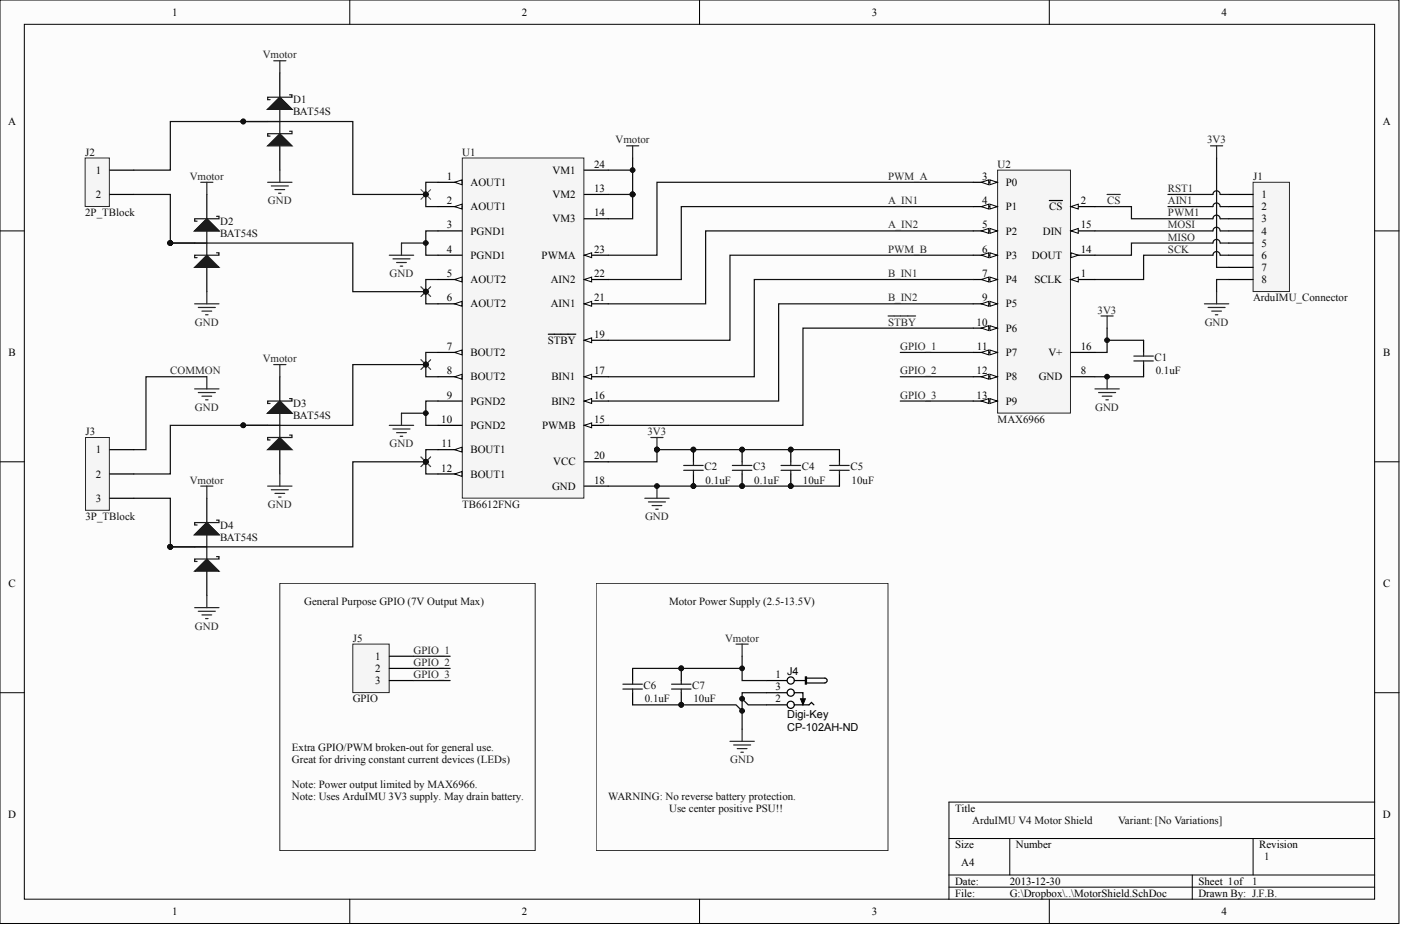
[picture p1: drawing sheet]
# Altium project MotorShield.PrjPCB
1 sheet, 18 parts. Net scope: global (net labels, ports and power ports of the same name join across sheets).
Board file: MotorShield.PcbDoc

## Sheet MotorShield.SchDoc: ArduIMU V4 Motor Shield
size A4; DrawnBy: J.F.B.; Revision: 1; SheetNumber: 1; SheetTotal: 1

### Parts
C1  value 0.1uF  [6-0805]  (hidden comment: Cap)
C2  value 0.1uF  [6-0805]  (hidden comment: Cap)
C3  value 0.1uF  [6-0805]  (hidden comment: Cap)
C4  value 10uF  [6-0805]  (hidden comment: Cap)
C5  value 10uF  [6-0805]  (hidden comment: Cap)
C6  value 0.1uF  [6-0805]  (hidden comment: Cap)
C7  value 10uF  [6-0805]  (hidden comment: Cap)
D1  BAT54S  [SOT23_M]
D2  BAT54S  [SOT23_M]
D3  BAT54S  [SOT23_M]
D4  BAT54S  [SOT23_M]
J1  ArduIMU_Connector  [HDR1X8]
J2  2P_TBlock  [2P_TBlock]
J3  3P_TBlock  [3P_TBlock]
J4  Supplier 1: Digi-Key  Supplier Part Number 1: CP-102AH-ND  [CONN_PWR_JACK_2.1x5.5mm]  (hidden comment: CONN_PWR_JACK_2.1x5.5mm)
J5  GPIO  [HDR1X3]
U1  TB6612FNG  [SSOP-SS24_L]
U2  MAX6966  [QSOP-QR16_L]

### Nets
3V3: C1.2 C2.2 C3.2 C4.2 C5.2 J1.7 U1.20(VCC) U2.16(V+)
COMMON: C1.1 C2.1 C3.1 C4.1 C5.1 C6.1 C7.1 D1.1(A) D2.1(A) D3.1(A) D4.1(A) J1.8 J3.1 J4.2 J4.3 U1.3(PGND1) U1.4(PGND1) U1.9(PGND2) U1.10(PGND2) U1.18(GND) U2.8(GND)  [also labelled GND]
Vmotor: C6.2 C7.2 D1.2(K) D2.2(K) D3.2(K) D4.2(K) J4.1 U1.13(VM2) U1.14(VM3) U1.24(VM1)
A_IN1: U1.22(AIN2) U2.4(P1)
A_IN2: U1.21(AIN1) U2.5(P2)
AIN1: J1.2
B_IN1: U1.17(BIN1) U2.7(P4)
B_IN2: U1.16(BIN2) U2.9(P5)
~{CS}: J1.3 U2.2(~{CS})  [also labelled PWM1]
GPIO_1: J5.1 U2.11(P7)
GPIO_2: J5.2 U2.12(P8)
GPIO_3: J5.3 U2.13(P9)
MISO: J1.5 U2.14(DOUT)
MOSI: J1.4 U2.15(DIN)
PWM_A: U1.23(PWMA) U2.3(P0)
PWM_B: U1.19(~{STBY}) U2.6(P3)
RST1: J1.1
~{STBY}: U1.15(PWMB) U2.10(P6)
SCK: J1.6 U2.1(SCLK)
NetD1_3: D1.3(C) J2.1 U1.1(AOUT1) U1.2(AOUT1)
NetD2_3: D2.3(C) J2.2 U1.5(AOUT2) U1.6(AOUT2)
NetD3_3: D3.3(C) J3.2 U1.7(BOUT2) U1.8(BOUT2)
NetD4_3: D4.3(C) J3.3 U1.11(BOUT1) U1.12(BOUT1)

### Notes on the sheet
- General Purpose GPIO (7V Output Max)
- Motor Power Supply (2.5-13.5V)
- Extra GPIO/PWM broken-out for general use.
- Great for driving constant current devices (LEDs)
- Note: Power output limited by MAX6966.
- Note: Uses ArduIMU 3V3 supply. May drain battery.
- WARNING: No reverse battery protection.
- Use center positive PSU!!
- Variant:
